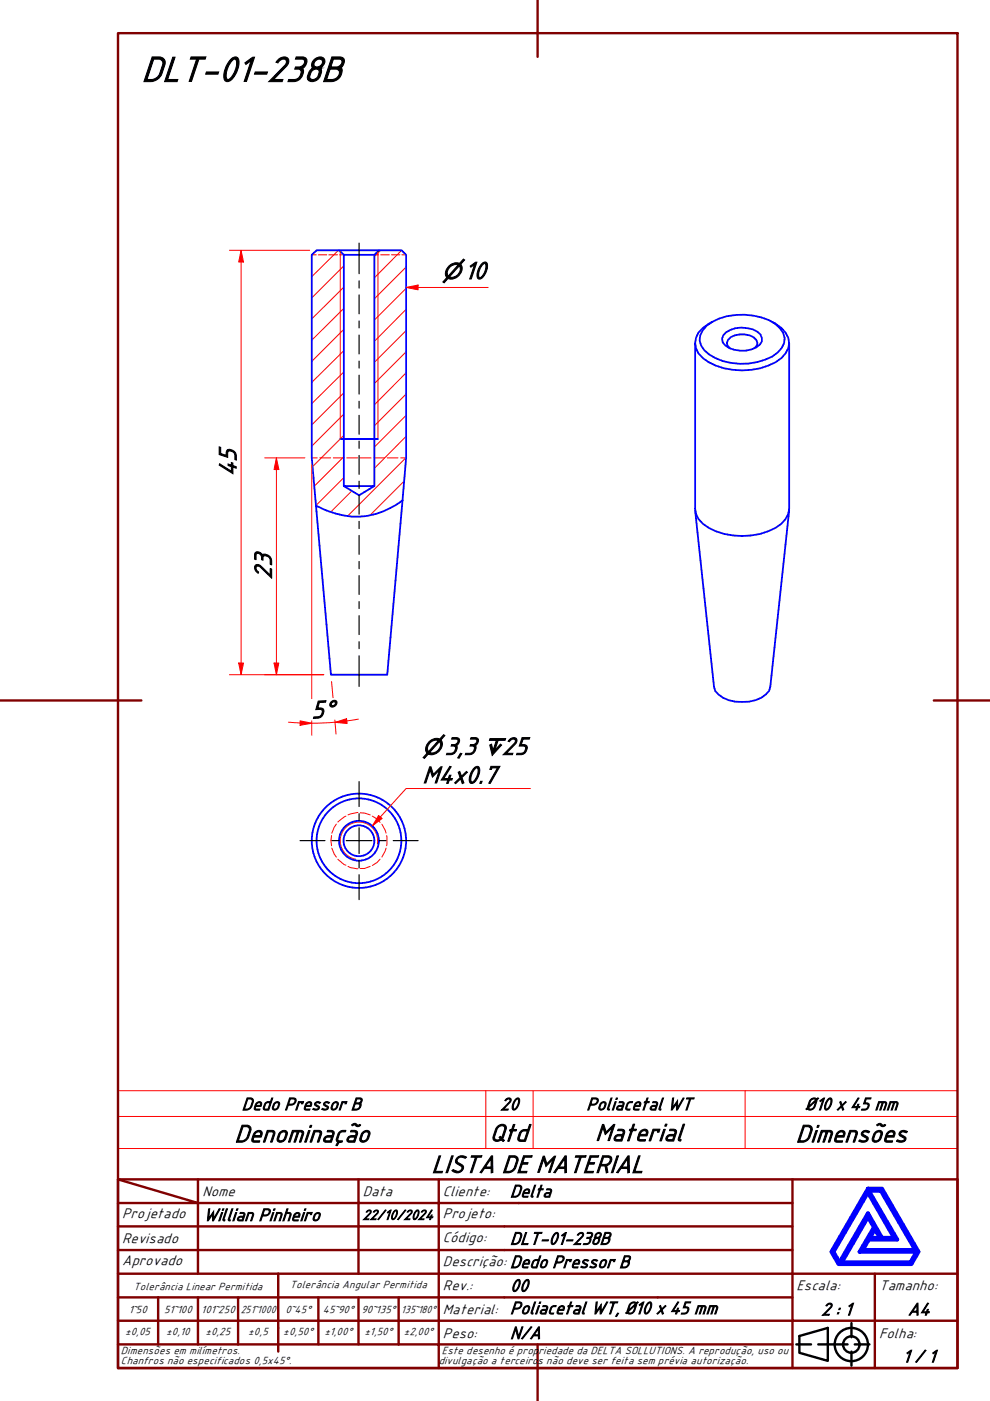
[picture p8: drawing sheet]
<svg xmlns="http://www.w3.org/2000/svg" width="210mm" height="297mm" viewBox="0 0 210 297" stroke-linecap="round" stroke-linejoin="round" font-family="sans-serif">
<!-- layer: Hatch (ABNT) -->
<g fill="none" stroke="#f00" stroke-width=".21">
<path d="M67.2 53.1l-1.1 1.1M71.8 53.1l-5.7 5.6M72.9 56.4l-6.8 6.8M80.7 53.1l-1.3 1.3M85.2 53.1l-5.8 5.8M86.1 56.6l-6.7 6.8M72.9 78.9l-6.8 6.7M72.9 74.3l-6.8 6.8M72.9 69.8l-6.8 6.8M72.9 65.4l-6.8 6.7M72.9 60.9l-6.8 6.7M86.1 79l-6.7 6.8"/>
<path d="M86.1 74.6l-6.7 6.7M86.1 70.1l-6.7 6.7M86.1 65.6l-6.7 6.8M86.1 61.1l-6.7 6.8M72.9 96.8l-6.2 6.2M72.9 92.3l-6.6 6.6M72.9 87.8l-6.8 6.8M72.9 83.3l-6.8 6.8M86.1 97l-12.4 12.4M86.1 92.5l-6.7 6.8M86.1 88.1l-6.7 6.7M86.1 83.6l-6.7 6.7"/>
<path d="M72.9 101.3l-5.9 5.9M74.6 104.1l-4.5 4.5M85.7 102l-7.3 7.3"/>
</g>
<!-- layer: Hidden (ABNT) -->
<g fill="none" stroke="#f00" stroke-width=".21">
<path d="M66.1 54h1M67.5 54h1.8M69.7 54h1.9M72 54h.9M79.4 54h.9M80.7 54h1.8M83 54h1.8M85.2 54h.9M66.1 97.1h1.1M67.8 97.1h2.3M70.7 97.1h2.3M73.5 97.1h2.3"/>
<path d="M76.4 97.1h2.3M79.2 97.1h2.3M82.1 97.1h2.3M85 97.1h1.1M70.3 177.2l-.1 1 .1 1.1M70.4 179.8l.5 1.3 .4 .6M71.3 174.7l-.4 .7-.5 1.2M73.3 173l-1.7 1.3M75.9 172.3l-2.1 .5M76.4 172.3l.9 .1 1.2 .4M78.9 173l1 .7 .7 .7M81 174.7l.9 1.9"/>
<path d="M81.9 179.8l-.9 1.9M82 177.2v2.1M71.6 182.2l1.4 1.1 .3 .1M73.8 183.7l.5 .2 1.6 .3M78.5 183.7l-1.2 .4h-.9M80.6 182.2l-.7 .7-1 .6"/>
</g>
<!-- layer: Visible (ABNT) -->
<g fill="none" stroke="#00f" stroke-width=".38">
<path d="M71.9 53.1h8.5M72.9 54h6.5M147.4 72.8v35.1a4.8 4.8 0 0 0 2.9 4 14.9 14.9 0 0 0 15.4-.9l.9-1 .5-1 .2-1.1v-35.1M149.8 69.1a13.4 13.4 0 0 1 14.5-.5 3.7 3.7 0 0 1 1.4 5.2 7.9 7.9 0 0 1-5.1 3 13.3 13.3 0 0 1-10.2-1.6 3.6 3.6 0 0 1-1.4-5.1zM151 68.2a6.3 6.3 0 0 0-3.4 3.4 4 4 0 0 0 1.4 4.3 14.6 14.6 0 0 0 16.7 0 3.9 3.9 0 0 0 0-6.4l-2-1.3M153.9 70.5a6.1 6.1 0 0 1 7.3 .4 1.74 1.74 0 0 1-.9 2.7 6.4 6.4 0 0 1-6.6-.4 1.65 1.65 0 0 1 .2-2.7zM154.7 73.8l-.5-.5a1.73 1.73 0 0 1 1.6-2.2 5.3 5.3 0 0 1 4 .4l.5 .6 .3 .6-.1 .6-.5 .5M72.1 93.1h8M72.9 103h6.5M85.3 106.1l.8-9v-43.1l-.9-.9h-4.8l-1 .9v49l-3.3 2-3.2-2v-49l-1-.9h-4.8l-1 .9v43.1l.9 10.1M85.3 106.1a16 16 0 0 1-17.9 1.3l-.4-.2M85.3 106.1l-3.2 37h-11.9l-3.2-35.9"/>
<path d="M147.4 108.2l4 37.4 .2 .9a6.3 6.3 0 0 0 5.8 2.3 6.8 6.8 0 0 0 5.7-2.3l.2-.9 4-37.4"/>
<circle cx="76.1" cy="178.3" r="4.2"/>
<circle cx="76.1" cy="178.3" r="3.3"/>
<circle cx="76.1" cy="178.3" r="10"/>
<circle cx="76.1" cy="178.3" r="9"/>
</g>
<!-- layer: Visible Narrow (ABNT) -->
<path d="M72.1 53.3v39.8M80.1 53.3v39.8M80 179a4 4 0 0 0-3.2-4.6 4 4 0 0 0-4.6 3.2 4 4 0 0 0 3.2 4.6" fill="none" stroke="#f00" stroke-width=".21"/>
<path d="M80.6 173.2l-1.6 1.9M25 236.7h178v-5.4h-178v12.2M103 231.3v12.2M113 231.3v12.2M158 231.3v12.2M203 236.7v6.8h-178M25 243.5v6.5h178v-6.5" fill="none" stroke="#f00" stroke-width=".21"/>
<!-- layer: Borda A3/A4 (ABNT) -->
<g fill="none" stroke="#800000" stroke-width=".51">
<path d="M25 7h178v283.1h-178zM114 0v12.1M0 148.5h30M198 148.5h12M25 250l17 5.1h-17M25 250h178v40.1h-178zM42 255.1h34v4.9h17M42 255.1v15M42 250v5.1M76 250v5.1h17v4.9M93 250v5.1h75M168 250v20.1h-143"/>
<path d="M25 260h51v10.1M25 275.1h17M33.5 275.1v9.9M50.5 275.1h-8.5v9.9M59 270.1v16.5M67.5 275.1v9.9h-42.5M76 275.1v9.9h8.5M84.5 275.1v9.9M93 275.1h-42.5v9.9M93 260v5h-68M93 275.1v9.9h75M93 260h75"/>
<path d="M93 275.1h75M168 265h-75v10.1M185.5 270.1v9.9h17.5M203 270.1h-35v9.9h17.5v10.1M25 280h143v10.1M67.5 285h8.5M84.5 285h8.5v5.1M114 285v12"/>
</g>
<path d="M184 258l1.3 2.2-3.1 5.2h12.1l-1.3 2.2h-14.5zM184 252.8l5.5 9.6h-2.5l-3-5.2-6 10.4-1.3-2.2zM184 252h3l7.8 13.4-1.6 2.6h-15.4l-1.5-2.6zM184.2 252.5h2.6l7.3 12.5h-11.2l1.3-2.2h6zM185.5 260.7l1.1 1.7h-2.1z" fill="none" stroke="#00f" stroke-width=".83"/>
<!-- layer: 0 -->
<path d="M177.8 268h15.4" fill="none" stroke="#000" stroke-width=".21"/>
<g fill="none" stroke="#000" stroke-width=".51">
<path d="M168.8 285h3.2M169.5 283.3l6-1.8v7l-6-1.7zM173.5 285h6.2M180.5 280.5v3M180.5 286.6v2.9M181.2 285h3.1"/>
<circle cx="180.5" cy="285.1" r="3.5"/>
<circle cx="180.5" cy="285.1" r="1.75"/>
</g>
<path d="M80.3 172.9l.7 .6-2 1.6z" fill="#f00"/>
<path d="M80.3 172.9l.7 .6-2 1.6zM112.5 167.2h-26.4l-5.5 6" fill="none" stroke="#f00" stroke-width=".21"/>
<!-- layer: Centerline (ISO) -->
<g fill="none" stroke="#000" stroke-width=".25">
<path d="M76.1 51.5v6.5M76.1 59.5v1.6M76.1 62.5v4M76.1 68.1v1.4M76.1 71v4M76.1 76.6v1.4M76.1 79.6v4M76.1 85.1v1.4M76.1 88.1v4M76.1 93.5v1.5M76.1 96.6v4M76.1 102v1.6"/>
<path d="M76.1 105v4M76.1 110.5v1.6M76.1 113.5v4M76.1 119v1.6M76.1 122v4M76.1 127.6v1.4M76.1 130.5v4M76.1 136.1v1.4M76.1 139.1v6.4"/>
</g>
<!-- layer: Center Mark (ISO) -->
<path d="M63.6 178.2h5.3M70.4 178.2h1.5M73.4 178.2h5.5M76.1 165.7v5.3M76.1 172.5v1.5M76.1 175.5v5.5M80.4 178.2h1.5M83.4 178.2h5.2M76.1 182.5v1.5M76.1 185.5v5.2" fill="none" stroke="#000" stroke-width=".25"/>
<path d="M51.1 140.6v2.5" fill="none" stroke="#f00" stroke-width=".21"/>
<path d="M50.6 140.6h1l-.5 2.5z" fill="#f00"/>
<path d="M51.1 53.1v2.4M50.6 140.6h1l-.5 2.5z" fill="none" stroke="#f00" stroke-width=".21"/>
<path d="M51.1 53.1l.5 2.4h-1z" fill="#f00"/>
<path d="M48.6 53.1h17.1M51.1 53.1l.5 2.4h-1zM51.1 55.5v85.1M86.1 60.9h2.5M48.6 143.1h20" fill="none" stroke="#f00" stroke-width=".21"/>
<path d="M86.1 60.9l2.5-.5v1.1z" fill="#f00"/>
<path d="M86.1 60.9l2.5-.5v1.1zM88.6 60.9h14.9M58.6 140.6v2.5" fill="none" stroke="#f00" stroke-width=".21"/>
<path d="M58.1 140.6h1l-.5 2.5z" fill="#f00"/>
<path d="M58.6 97.1v2.5M58.1 140.6h1l-.5 2.5z" fill="none" stroke="#f00" stroke-width=".21"/>
<path d="M58.6 97.1l.5 2.5h-1z" fill="#f00"/>
<path d="M56.1 97.1h8.5M58.6 97.1l.5 2.5h-1zM58.6 99.6v41M56.1 143.1h12.5M73.5 152.9l-2.4 .2" fill="none" stroke="#f00" stroke-width=".21"/>
<path d="M71.1 153.1l2.4-.7 .1 1z" fill="#f00"/>
<path d="M63.6 153.3h2.5M71.1 153.1l2.4-.7 .1 1z" fill="none" stroke="#f00" stroke-width=".21"/>
<path d="M63.6 152.8l2.5 .5-2.5 .5z" fill="#f00"/>
<path d="M66.1 98.5v49.6M61.1 153.1l2.5 .2M63.6 152.8l2.5 .5-2.5 .5zM66.1 152.8v3.1M70.3 144.5l.3 3.4M71 152.6l.2 3M71 153.1l-4.9 .2M76 152.5l-2.5 .4" fill="none" stroke="#f00" stroke-width=".21"/>
<text font-size="8.1" x="30" y="17.2">DLT-01-238B</text>
<g font-size="5.6">
<text x="98.4" y="59.1">10</text>
<text x="50" y="101" transform="rotate(-90 50 101)">45</text>
<text x="57.5" y="122.9" transform="rotate(-90 57.5 122.9)">23</text>
<text x="66" y="152.3" transform="rotate(-3 66 152.3)">5°</text>
<text x="94.2" y="159.9">3,3</text>
<text x="106.4" y="159.9">25</text>
<text x="89.5" y="166">M4x0.7</text>
<text x="49.7" y="242.1">Denominação</text>
<text x="103.8" y="241.9">Qtd</text>
<text x="126.2" y="241.9">Material</text>
<text x="168.7" y="242.1">Dimensões</text>
<text x="91.5" y="248.6">LISTA DE MATERIAL</text>
</g>
<g font-size="4.8">
<text x="93.7" y="59.1">⌀</text>
<text x="89.5" y="159.9">⌀</text>
<text x="102.4" y="159.9">↧</text>
</g>
<g font-size="4">
<text x="51.2" y="235.3">Dedo Pressor B</text>
<text x="106.1" y="235.3">20</text>
<text x="124.3" y="235.3">Poliacetal WT</text>
<text x="170.7" y="235.3">Ø10 x 45 mm</text>
<text x="108.1" y="253.8">Delta</text>
<text x="43.1" y="258.8">Willian Pinheiro</text>
<text x="108.1" y="263.8">DLT-01-238B</text>
<text x="108.1" y="268.8">Dedo Pressor B</text>
<text x="108.1" y="273.8">00</text>
<text x="108.1" y="278.6">Poliacetal WT, Ø10 x 45 mm</text>
<text x="174.2" y="278.8">2 : 1</text>
<text x="192.5" y="278.8">A4</text>
<text x="108.1" y="283.8">N/A</text>
<text x="191.4" y="288.8">1 / 1</text>
</g>
<g font-size="3.2">
<text x="42.9" y="253.5">Nome</text>
<text x="76.9" y="253.5">Data</text>
<text x="93.9" y="253.5">Cliente:</text>
<text x="25.9" y="263.6">Revisado</text>
<text x="25.9" y="258.2">Projetado</text>
<text x="76.9" y="258.6">22/10/2024</text>
<text x="93.9" y="263.3">Código:</text>
<text x="93.9" y="258.2">Projeto:</text>
<text x="25.9" y="268.2">Aprovado</text>
<text x="93.9" y="268.5">Descrição:</text>
<text x="93.9" y="273.5">Rev.:</text>
<text x="168.9" y="273.5">Escala:</text>
<text x="186.4" y="273.5">Tamanho:</text>
<text x="93.9" y="278.6">Material:</text>
<text x="93.9" y="283.6">Peso:</text>
<text x="186.4" y="283.6">Folha:</text>
</g>
<g font-size="2.4">
<text x="28.3" y="273.4">Tolerância Linear Permitida</text>
<text x="61.5" y="273.2">Tolerância Angular Permitida</text>
<text x="27.3" y="278.3">1~50</text>
<text x="34.8" y="278.3">51~100</text>
<text x="42.7" y="278.3">101~250</text>
<text x="51.1" y="278.3">251~1000</text>
<text x="60.5" y="278.3">0~45°</text>
<text x="68.5" y="278.3">45~90°</text>
<text x="76.6" y="278.3">90~135°</text>
<text x="85.1" y="278.3">135~180°</text>
<text x="25.7" y="287.1">Dimensões em milímetros.</text>
<text x="26.5" y="283.1">±0,05</text>
<text x="35.2" y="283.1">±0,10</text>
<text x="43.6" y="283.1">±0,25</text>
<text x="52.6" y="283.1">±0,5</text>
<text x="60.1" y="283.1">±0,50°</text>
<text x="68.8" y="283.1">±1,00°</text>
<text x="77.3" y="283.1">±1,50°</text>
<text x="85.6" y="283.1">±2,00°</text>
<text x="93.7" y="287.1">Este desenho é prop</text>
<text x="114.2" y="287.1">riedade da DELTA SOLLUTIONS. A reprodução, uso ou</text>
<text x="25.7" y="289.2">Chanfros não especificados 0,5x45°.</text>
<text x="93" y="289.2">divulgação a terceiro</text>
<text x="114" y="289.2">s não deve ser feita sem prévia autorização.</text>
</g>
</svg>
